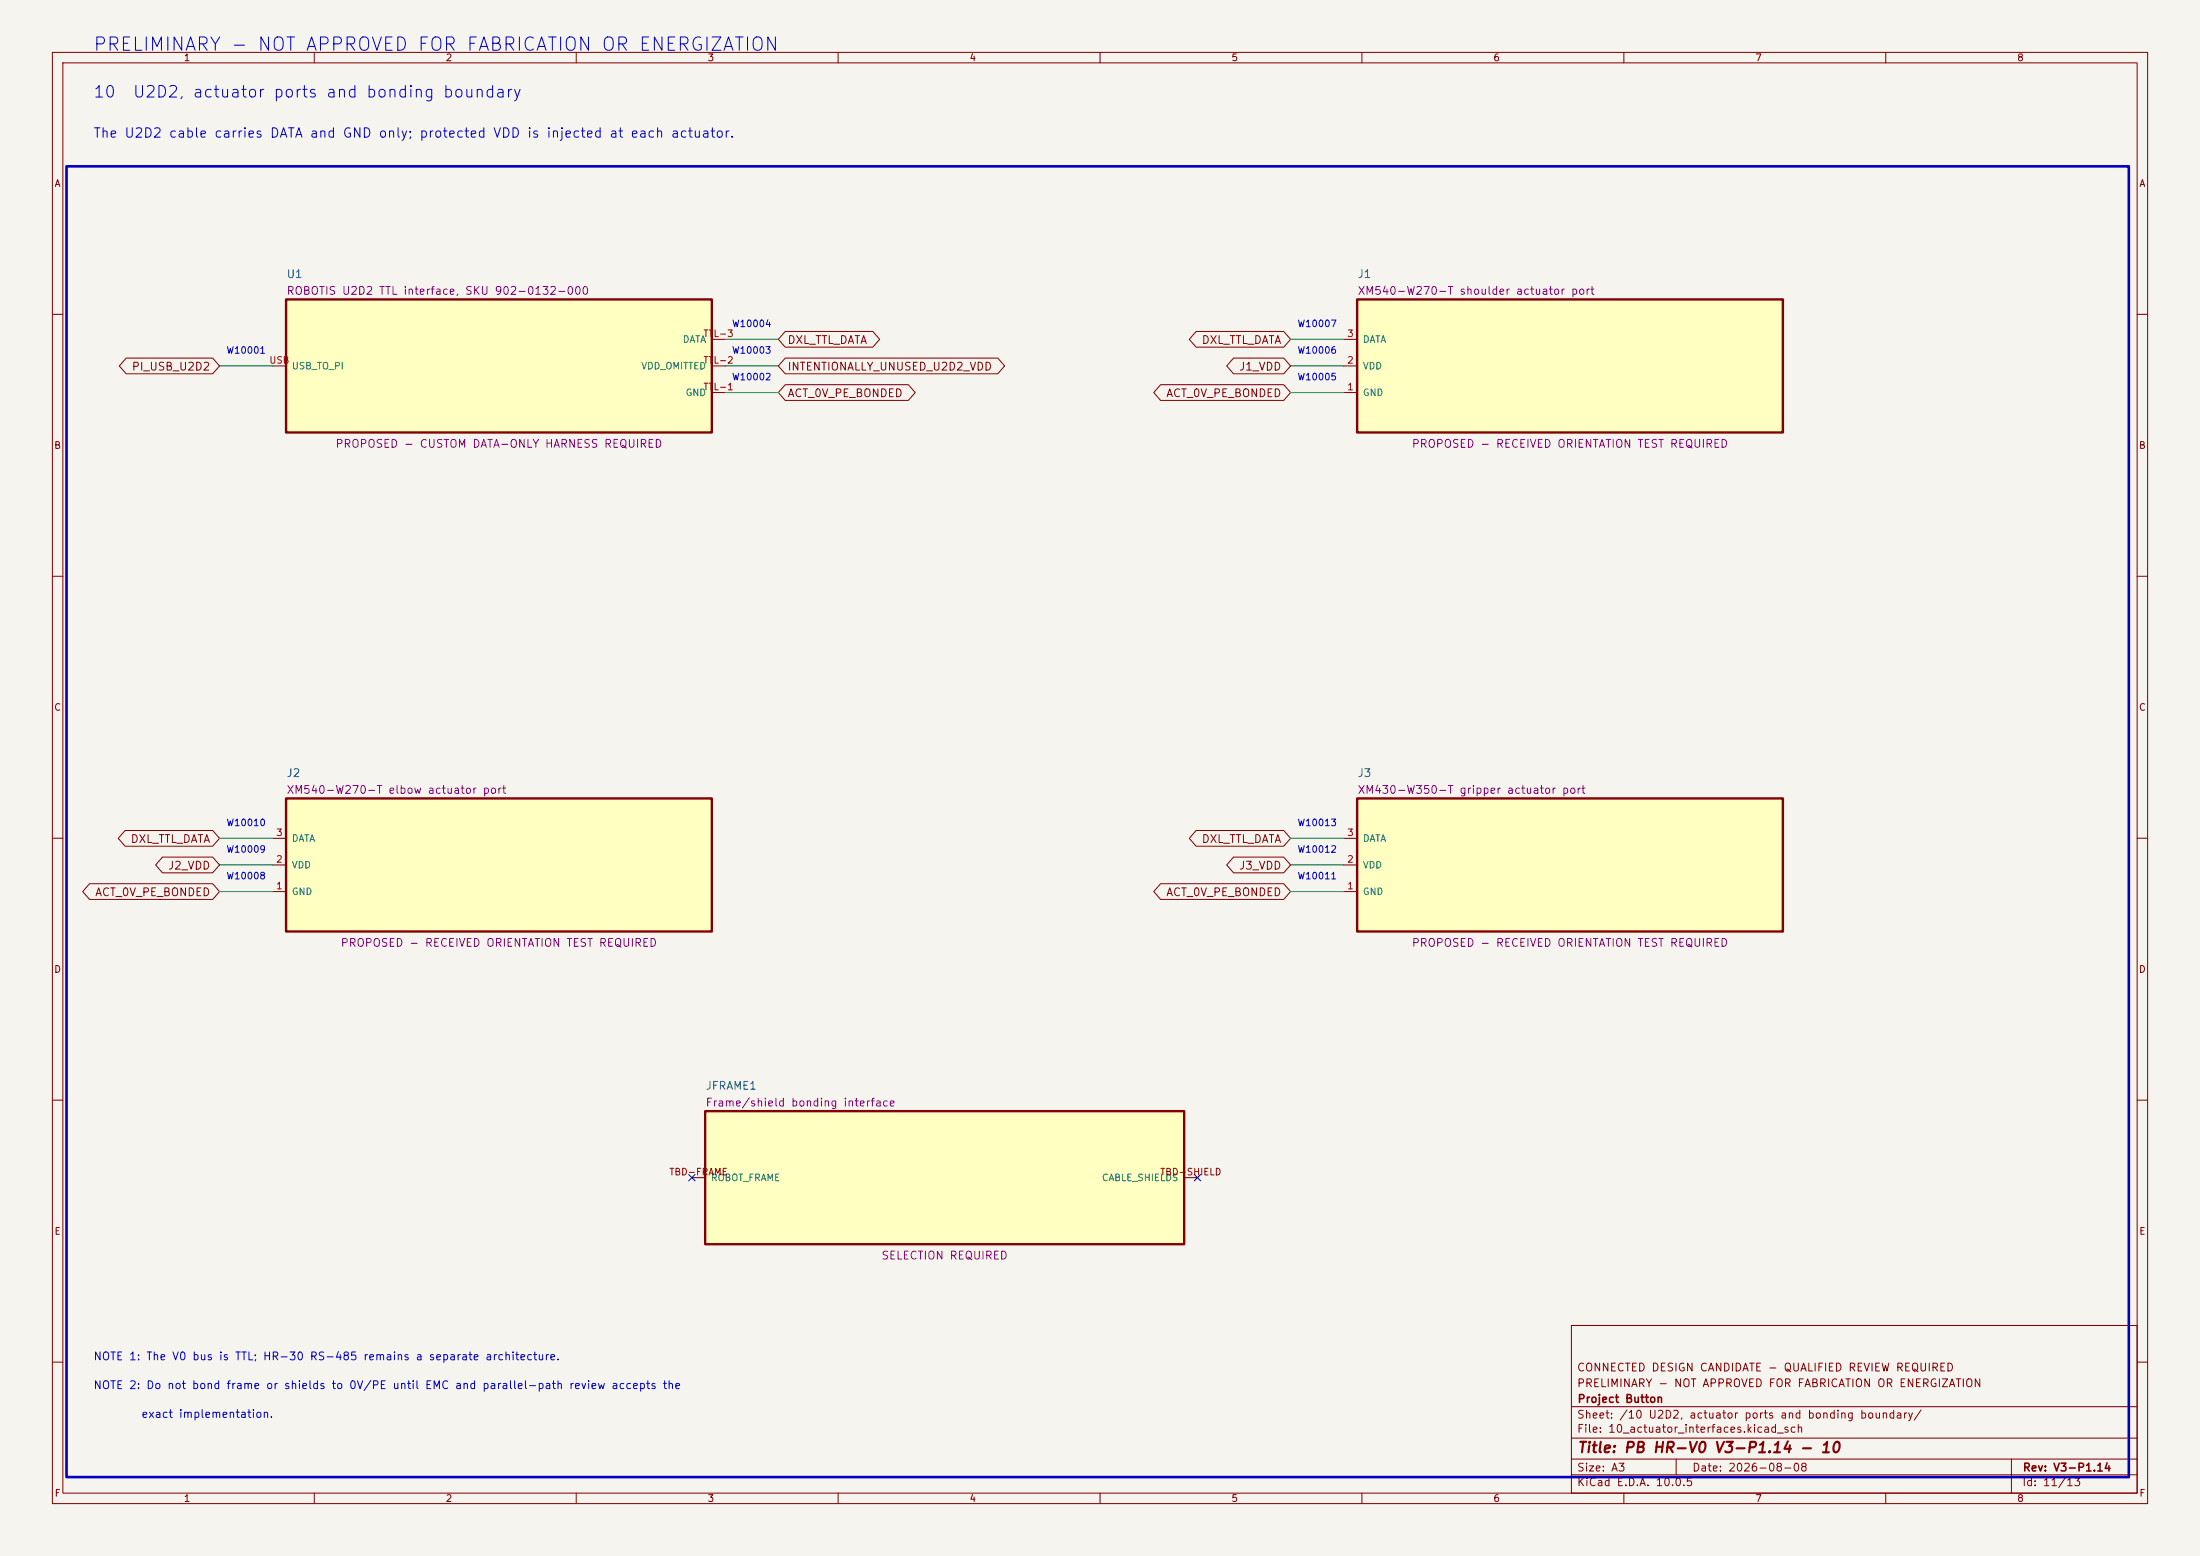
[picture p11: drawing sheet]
(kicad_sch
 (version 20250114) (generator "eeschema") (generator_version "10.0") (paper "A3")
 (title_block (title "PB HR-V0 V3-P1.14 - 10") (date "2026-08-08") (rev "V3-P1.14")
  (company "Project Button") (comment 1 "PRELIMINARY - NOT APPROVED FOR FABRICATION OR ENERGIZATION") (comment 2 "CONNECTED DESIGN CANDIDATE - QUALIFIED REVIEW REQUIRED"))
 (lib_symbols (symbol "PBV3:U1"
   (pin_names (offset 1.016)) (exclude_from_sim no) (in_bom yes) (on_board yes)
   (property "Reference" "U1" (at -40.64 -16.70 0) (effects (font (size 1.50 1.50)) (justify left bottom)))
   (property "Value" "ROBOTIS U2D2 TTL interface, SKU 902-0132-000" (at 0.00 0.00 0) (effects (font (size 1.50 1.50)) (hide yes)))
   (property "Footprint" "" (at 0.00 0.00 0) (effects (font (size 1.50 1.50)) (hide yes)))
   (property "Datasheet" "https://emanual.robotis.com/docs/en/parts/interface/u2d2/" (at 0.00 0.00 0) (effects (font (size 1.50 1.50)) (hide yes)))
   (property "Description" "Pin 2 VDD is intentionally omitted from the project cable. Standard fully populated cables are prohibited in the protected-branch topology." (at 0.00 0.00 0) (effects (font (size 1.50 1.50)) (hide yes)))
   (property "Status" "PROPOSED - CUSTOM DATA-ONLY HARNESS REQUIRED" (at 0.00 15.70 0) (effects (font (size 1.50 1.50)) (justify bottom)))
   (property "Evidence" "" (at 0.00 0.00 0) (effects (font (size 1.50 1.50)) (hide yes)))
   (property "Display" "ROBOTIS U2D2 TTL interface, SKU 902-0132-000" (at -40.64 -13.50 0) (effects (font (size 1.50 1.50)) (justify left bottom)))
   (symbol "U1_0_1"
    (rectangle (start -40.64 -12.70) (end 40.64 12.70) (stroke (width 0.45) (type solid)) (fill (type background))))
   (symbol "U1_1_1" (pin passive line (at -43.18 0.00 0) (length 2.54) (name "USB TO PI" (effects (font (size 1.27 1.27)))) (number "USB" (effects (font (size 1.27 1.27))))) (pin passive line (at 43.18 -5.08 180) (length 2.54) (name "GND" (effects (font (size 1.27 1.27)))) (number "TTL-1" (effects (font (size 1.27 1.27))))) (pin passive line (at 43.18 0.00 180) (length 2.54) (name "VDD OMITTED" (effects (font (size 1.27 1.27)))) (number "TTL-2" (effects (font (size 1.27 1.27))))) (pin passive line (at 43.18 5.08 180) (length 2.54) (name "DATA" (effects (font (size 1.27 1.27)))) (number "TTL-3" (effects (font (size 1.27 1.27))))))
   (embedded_fonts no))
(symbol "PBV3:J1"
   (pin_names (offset 1.016)) (exclude_from_sim no) (in_bom yes) (on_board yes)
   (property "Reference" "J1" (at -40.64 -16.70 0) (effects (font (size 1.50 1.50)) (justify left bottom)))
   (property "Value" "XM540-W270-T shoulder actuator port" (at 0.00 0.00 0) (effects (font (size 1.50 1.50)) (hide yes)))
   (property "Footprint" "" (at 0.00 0.00 0) (effects (font (size 1.50 1.50)) (hide yes)))
   (property "Datasheet" "https://emanual.robotis.com/docs/en/dxl/x/xm540-w270/" (at 0.00 0.00 0) (effects (font (size 1.50 1.50)) (hide yes)))
   (property "Description" "ROBOTIS TTL pin names are controlled; plug/socket orientation and injection harness exact parts remain open." (at 0.00 0.00 0) (effects (font (size 1.50 1.50)) (hide yes)))
   (property "Status" "PROPOSED - RECEIVED ORIENTATION TEST REQUIRED" (at 0.00 15.70 0) (effects (font (size 1.50 1.50)) (justify bottom)))
   (property "Evidence" "" (at 0.00 0.00 0) (effects (font (size 1.50 1.50)) (hide yes)))
   (property "Display" "XM540-W270-T shoulder actuator port" (at -40.64 -13.50 0) (effects (font (size 1.50 1.50)) (justify left bottom)))
   (symbol "J1_0_1"
    (rectangle (start -40.64 -12.70) (end 40.64 12.70) (stroke (width 0.45) (type solid)) (fill (type background))))
   (symbol "J1_1_1" (pin passive line (at -43.18 -5.08 0) (length 2.54) (name "GND" (effects (font (size 1.27 1.27)))) (number "1" (effects (font (size 1.27 1.27))))) (pin passive line (at -43.18 0.00 0) (length 2.54) (name "VDD" (effects (font (size 1.27 1.27)))) (number "2" (effects (font (size 1.27 1.27))))) (pin passive line (at -43.18 5.08 0) (length 2.54) (name "DATA" (effects (font (size 1.27 1.27)))) (number "3" (effects (font (size 1.27 1.27))))))
   (embedded_fonts no))
(symbol "PBV3:J2"
   (pin_names (offset 1.016)) (exclude_from_sim no) (in_bom yes) (on_board yes)
   (property "Reference" "J2" (at -40.64 -16.70 0) (effects (font (size 1.50 1.50)) (justify left bottom)))
   (property "Value" "XM540-W270-T elbow actuator port" (at 0.00 0.00 0) (effects (font (size 1.50 1.50)) (hide yes)))
   (property "Footprint" "" (at 0.00 0.00 0) (effects (font (size 1.50 1.50)) (hide yes)))
   (property "Datasheet" "https://emanual.robotis.com/docs/en/dxl/x/xm540-w270/" (at 0.00 0.00 0) (effects (font (size 1.50 1.50)) (hide yes)))
   (property "Description" "Same interface control as J1." (at 0.00 0.00 0) (effects (font (size 1.50 1.50)) (hide yes)))
   (property "Status" "PROPOSED - RECEIVED ORIENTATION TEST REQUIRED" (at 0.00 15.70 0) (effects (font (size 1.50 1.50)) (justify bottom)))
   (property "Evidence" "" (at 0.00 0.00 0) (effects (font (size 1.50 1.50)) (hide yes)))
   (property "Display" "XM540-W270-T elbow actuator port" (at -40.64 -13.50 0) (effects (font (size 1.50 1.50)) (justify left bottom)))
   (symbol "J2_0_1"
    (rectangle (start -40.64 -12.70) (end 40.64 12.70) (stroke (width 0.45) (type solid)) (fill (type background))))
   (symbol "J2_1_1" (pin passive line (at -43.18 -5.08 0) (length 2.54) (name "GND" (effects (font (size 1.27 1.27)))) (number "1" (effects (font (size 1.27 1.27))))) (pin passive line (at -43.18 0.00 0) (length 2.54) (name "VDD" (effects (font (size 1.27 1.27)))) (number "2" (effects (font (size 1.27 1.27))))) (pin passive line (at -43.18 5.08 0) (length 2.54) (name "DATA" (effects (font (size 1.27 1.27)))) (number "3" (effects (font (size 1.27 1.27))))))
   (embedded_fonts no))
(symbol "PBV3:J3"
   (pin_names (offset 1.016)) (exclude_from_sim no) (in_bom yes) (on_board yes)
   (property "Reference" "J3" (at -40.64 -16.70 0) (effects (font (size 1.50 1.50)) (justify left bottom)))
   (property "Value" "XM430-W350-T gripper actuator port" (at 0.00 0.00 0) (effects (font (size 1.50 1.50)) (hide yes)))
   (property "Footprint" "" (at 0.00 0.00 0) (effects (font (size 1.50 1.50)) (hide yes)))
   (property "Datasheet" "https://emanual.robotis.com/docs/en/dxl/x/xm430-w350/" (at 0.00 0.00 0) (effects (font (size 1.50 1.50)) (hide yes)))
   (property "Description" "Exact actuator and gripper mechanical release remain open." (at 0.00 0.00 0) (effects (font (size 1.50 1.50)) (hide yes)))
   (property "Status" "PROPOSED - RECEIVED ORIENTATION TEST REQUIRED" (at 0.00 15.70 0) (effects (font (size 1.50 1.50)) (justify bottom)))
   (property "Evidence" "" (at 0.00 0.00 0) (effects (font (size 1.50 1.50)) (hide yes)))
   (property "Display" "XM430-W350-T gripper actuator port" (at -40.64 -13.50 0) (effects (font (size 1.50 1.50)) (justify left bottom)))
   (symbol "J3_0_1"
    (rectangle (start -40.64 -12.70) (end 40.64 12.70) (stroke (width 0.45) (type solid)) (fill (type background))))
   (symbol "J3_1_1" (pin passive line (at -43.18 -5.08 0) (length 2.54) (name "GND" (effects (font (size 1.27 1.27)))) (number "1" (effects (font (size 1.27 1.27))))) (pin passive line (at -43.18 0.00 0) (length 2.54) (name "VDD" (effects (font (size 1.27 1.27)))) (number "2" (effects (font (size 1.27 1.27))))) (pin passive line (at -43.18 5.08 0) (length 2.54) (name "DATA" (effects (font (size 1.27 1.27)))) (number "3" (effects (font (size 1.27 1.27))))))
   (embedded_fonts no))
(symbol "PBV3:JFRAME1"
   (pin_names (offset 1.016)) (exclude_from_sim no) (in_bom yes) (on_board yes)
   (property "Reference" "JFRAME1" (at -45.72 -16.70 0) (effects (font (size 1.50 1.50)) (justify left bottom)))
   (property "Value" "Frame/shield bonding interface" (at 0.00 0.00 0) (effects (font (size 1.50 1.50)) (hide yes)))
   (property "Footprint" "" (at 0.00 0.00 0) (effects (font (size 1.50 1.50)) (hide yes)))
   (property "Datasheet" "" (at 0.00 0.00 0) (effects (font (size 1.50 1.50)) (hide yes)))
   (property "Description" "Do not connect frame or shield to 0V/PE until EMC and parallel-path review accepts the implementation." (at 0.00 0.00 0) (effects (font (size 1.50 1.50)) (hide yes)))
   (property "Status" "SELECTION REQUIRED" (at 0.00 15.70 0) (effects (font (size 1.50 1.50)) (justify bottom)))
   (property "Evidence" "" (at 0.00 0.00 0) (effects (font (size 1.50 1.50)) (hide yes)))
   (property "Display" "Frame/shield bonding interface" (at -45.72 -13.50 0) (effects (font (size 1.50 1.50)) (justify left bottom)))
   (symbol "JFRAME1_0_1"
    (rectangle (start -45.72 -12.70) (end 45.72 12.70) (stroke (width 0.45) (type solid)) (fill (type background))))
   (symbol "JFRAME1_1_1" (pin passive line (at -48.26 0.00 0) (length 2.54) (name "ROBOT FRAME" (effects (font (size 1.27 1.27)))) (number "TBD-FRAME" (effects (font (size 1.27 1.27))))) (pin passive line (at 48.26 0.00 180) (length 2.54) (name "CABLE SHIELDS" (effects (font (size 1.27 1.27)))) (number "TBD-SHIELD" (effects (font (size 1.27 1.27))))))
   (embedded_fonts no)))
 (text "PRELIMINARY - NOT APPROVED FOR FABRICATION OR ENERGIZATION" (exclude_from_sim no) (at 17.78 10.16 0) (effects (font (size 2.54 2.54)) (justify left bottom))) (text "10  U2D2, actuator ports and bonding boundary" (exclude_from_sim no) (at 17.78 19.05 0) (effects (font (size 2.20 2.20)) (justify left bottom))) (text "The U2D2 cable carries DATA and GND only; protected VDD is injected at each actuator." (exclude_from_sim no) (at 17.78 26.67 0) (effects (font (size 1.80 1.80)) (justify left bottom))) (rectangle (start 12.70 31.75) (end 406.40 281.94) (stroke (width 0.50) (type solid)) (fill (type none))) (wire (pts (xy 52.07 69.85) (xy 41.91 69.85)) (stroke (width 0) (type default)))
(global_label "PI_USB_U2D2" (shape bidirectional) (at 41.91 69.85 180) (fields_autoplaced yes) (effects (font (size 1.50 1.50)) (justify right))
    (property "Intersheetrefs" "${INTERSHEET_REFS}" (at 41.91 72.39 0) (effects (font (size 1.27 1.27)) (hide yes))))
(text "W10001" (exclude_from_sim no) (at 46.99 67.85 0) (effects (font (size 1.27 1.27)) (justify bottom)))
(wire (pts (xy 138.43 74.93) (xy 148.59 74.93)) (stroke (width 0) (type default)))
(global_label "ACT_0V_PE_BONDED" (shape bidirectional) (at 148.59 74.93 0) (fields_autoplaced yes) (effects (font (size 1.50 1.50)) (justify left))
    (property "Intersheetrefs" "${INTERSHEET_REFS}" (at 148.59 77.47 0) (effects (font (size 1.27 1.27)) (hide yes))))
(text "W10002" (exclude_from_sim no) (at 143.51 72.93 0) (effects (font (size 1.27 1.27)) (justify bottom)))
(wire (pts (xy 138.43 69.85) (xy 148.59 69.85)) (stroke (width 0) (type default)))
(global_label "INTENTIONALLY_UNUSED_U2D2_VDD" (shape bidirectional) (at 148.59 69.85 0) (fields_autoplaced yes) (effects (font (size 1.50 1.50)) (justify left))
    (property "Intersheetrefs" "${INTERSHEET_REFS}" (at 148.59 72.39 0) (effects (font (size 1.27 1.27)) (hide yes))))
(text "W10003" (exclude_from_sim no) (at 143.51 67.85 0) (effects (font (size 1.27 1.27)) (justify bottom)))
(wire (pts (xy 138.43 64.77) (xy 148.59 64.77)) (stroke (width 0) (type default)))
(global_label "DXL_TTL_DATA" (shape bidirectional) (at 148.59 64.77 0) (fields_autoplaced yes) (effects (font (size 1.50 1.50)) (justify left))
    (property "Intersheetrefs" "${INTERSHEET_REFS}" (at 148.59 67.31 0) (effects (font (size 1.27 1.27)) (hide yes))))
(text "W10004" (exclude_from_sim no) (at 143.51 62.77 0) (effects (font (size 1.27 1.27)) (justify bottom))) (wire (pts (xy 256.54 74.93) (xy 246.38 74.93)) (stroke (width 0) (type default)))
(global_label "ACT_0V_PE_BONDED" (shape bidirectional) (at 246.38 74.93 180) (fields_autoplaced yes) (effects (font (size 1.50 1.50)) (justify right))
    (property "Intersheetrefs" "${INTERSHEET_REFS}" (at 246.38 77.47 0) (effects (font (size 1.27 1.27)) (hide yes))))
(text "W10005" (exclude_from_sim no) (at 251.46 72.93 0) (effects (font (size 1.27 1.27)) (justify bottom)))
(wire (pts (xy 256.54 69.85) (xy 246.38 69.85)) (stroke (width 0) (type default)))
(global_label "J1_VDD" (shape bidirectional) (at 246.38 69.85 180) (fields_autoplaced yes) (effects (font (size 1.50 1.50)) (justify right))
    (property "Intersheetrefs" "${INTERSHEET_REFS}" (at 246.38 72.39 0) (effects (font (size 1.27 1.27)) (hide yes))))
(text "W10006" (exclude_from_sim no) (at 251.46 67.85 0) (effects (font (size 1.27 1.27)) (justify bottom)))
(wire (pts (xy 256.54 64.77) (xy 246.38 64.77)) (stroke (width 0) (type default)))
(global_label "DXL_TTL_DATA" (shape bidirectional) (at 246.38 64.77 180) (fields_autoplaced yes) (effects (font (size 1.50 1.50)) (justify right))
    (property "Intersheetrefs" "${INTERSHEET_REFS}" (at 246.38 67.31 0) (effects (font (size 1.27 1.27)) (hide yes))))
(text "W10007" (exclude_from_sim no) (at 251.46 62.77 0) (effects (font (size 1.27 1.27)) (justify bottom))) (wire (pts (xy 52.07 170.18) (xy 41.91 170.18)) (stroke (width 0) (type default)))
(global_label "ACT_0V_PE_BONDED" (shape bidirectional) (at 41.91 170.18 180) (fields_autoplaced yes) (effects (font (size 1.50 1.50)) (justify right))
    (property "Intersheetrefs" "${INTERSHEET_REFS}" (at 41.91 172.72 0) (effects (font (size 1.27 1.27)) (hide yes))))
(text "W10008" (exclude_from_sim no) (at 46.99 168.18 0) (effects (font (size 1.27 1.27)) (justify bottom)))
(wire (pts (xy 52.07 165.10) (xy 41.91 165.10)) (stroke (width 0) (type default)))
(global_label "J2_VDD" (shape bidirectional) (at 41.91 165.10 180) (fields_autoplaced yes) (effects (font (size 1.50 1.50)) (justify right))
    (property "Intersheetrefs" "${INTERSHEET_REFS}" (at 41.91 167.64 0) (effects (font (size 1.27 1.27)) (hide yes))))
(text "W10009" (exclude_from_sim no) (at 46.99 163.10 0) (effects (font (size 1.27 1.27)) (justify bottom)))
(wire (pts (xy 52.07 160.02) (xy 41.91 160.02)) (stroke (width 0) (type default)))
(global_label "DXL_TTL_DATA" (shape bidirectional) (at 41.91 160.02 180) (fields_autoplaced yes) (effects (font (size 1.50 1.50)) (justify right))
    (property "Intersheetrefs" "${INTERSHEET_REFS}" (at 41.91 162.56 0) (effects (font (size 1.27 1.27)) (hide yes))))
(text "W10010" (exclude_from_sim no) (at 46.99 158.02 0) (effects (font (size 1.27 1.27)) (justify bottom))) (wire (pts (xy 256.54 170.18) (xy 246.38 170.18)) (stroke (width 0) (type default)))
(global_label "ACT_0V_PE_BONDED" (shape bidirectional) (at 246.38 170.18 180) (fields_autoplaced yes) (effects (font (size 1.50 1.50)) (justify right))
    (property "Intersheetrefs" "${INTERSHEET_REFS}" (at 246.38 172.72 0) (effects (font (size 1.27 1.27)) (hide yes))))
(text "W10011" (exclude_from_sim no) (at 251.46 168.18 0) (effects (font (size 1.27 1.27)) (justify bottom)))
(wire (pts (xy 256.54 165.10) (xy 246.38 165.10)) (stroke (width 0) (type default)))
(global_label "J3_VDD" (shape bidirectional) (at 246.38 165.10 180) (fields_autoplaced yes) (effects (font (size 1.50 1.50)) (justify right))
    (property "Intersheetrefs" "${INTERSHEET_REFS}" (at 246.38 167.64 0) (effects (font (size 1.27 1.27)) (hide yes))))
(text "W10012" (exclude_from_sim no) (at 251.46 163.10 0) (effects (font (size 1.27 1.27)) (justify bottom)))
(wire (pts (xy 256.54 160.02) (xy 246.38 160.02)) (stroke (width 0) (type default)))
(global_label "DXL_TTL_DATA" (shape bidirectional) (at 246.38 160.02 180) (fields_autoplaced yes) (effects (font (size 1.50 1.50)) (justify right))
    (property "Intersheetrefs" "${INTERSHEET_REFS}" (at 246.38 162.56 0) (effects (font (size 1.27 1.27)) (hide yes))))
(text "W10013" (exclude_from_sim no) (at 251.46 158.02 0) (effects (font (size 1.27 1.27)) (justify bottom))) (no_connect (at 132.08 224.79))
(no_connect (at 228.60 224.79)) (text "NOTE 1: The V0 bus is TTL; HR-30 RS-485 remains a separate architecture." (exclude_from_sim no) (at 17.78 260.00 0) (effects (font (size 1.50 1.50)) (justify left bottom))) (text "NOTE 2: Do not bond frame or shields to 0V/PE until EMC and parallel-path review accepts the" (exclude_from_sim no) (at 17.78 265.50 0) (effects (font (size 1.50 1.50)) (justify left bottom))) (text "        exact implementation." (exclude_from_sim no) (at 17.78 271.00 0) (effects (font (size 1.50 1.50)) (justify left bottom)))
 (symbol
   (lib_id "PBV3:U1") (at 95.25 69.85 0) (unit 1) (exclude_from_sim no) (in_bom yes) (on_board yes) (dnp no)
   (property "Reference" "U1" (at 54.61 53.15 0) (effects (font (size 1.50 1.50)) (justify left bottom)))
   (property "Value" "ROBOTIS U2D2 TTL interface, SKU 902-0132-000" (at 95.25 69.85 0) (effects (font (size 1.50 1.50)) (hide yes)))
   (property "Footprint" "" (at 95.25 69.85 0) (effects (font (size 1.50 1.50)) (hide yes)))
   (property "Datasheet" "https://emanual.robotis.com/docs/en/parts/interface/u2d2/" (at 95.25 69.85 0) (effects (font (size 1.50 1.50)) (hide yes)))
   (property "Description" "Pin 2 VDD is intentionally omitted from the project cable. Standard fully populated cables are prohibited in the protected-branch topology." (at 95.25 69.85 0) (effects (font (size 1.50 1.50)) (hide yes)))
   (property "Status" "PROPOSED - CUSTOM DATA-ONLY HARNESS REQUIRED" (at 95.25 85.55 0) (effects (font (size 1.50 1.50)) (justify bottom)))
   (property "Evidence" "" (at 95.25 69.85 0) (effects (font (size 1.50 1.50)) (hide yes)))
   (property "Display" "ROBOTIS U2D2 TTL interface, SKU 902-0132-000" (at 54.61 56.35 0) (effects (font (size 1.50 1.50)) (justify left bottom))) (pin "TTL-1") (pin "TTL-2") (pin "TTL-3") (pin "USB"))
(symbol
   (lib_id "PBV3:J1") (at 299.72 69.85 0) (unit 1) (exclude_from_sim no) (in_bom yes) (on_board yes) (dnp no)
   (property "Reference" "J1" (at 259.08 53.15 0) (effects (font (size 1.50 1.50)) (justify left bottom)))
   (property "Value" "XM540-W270-T shoulder actuator port" (at 299.72 69.85 0) (effects (font (size 1.50 1.50)) (hide yes)))
   (property "Footprint" "" (at 299.72 69.85 0) (effects (font (size 1.50 1.50)) (hide yes)))
   (property "Datasheet" "https://emanual.robotis.com/docs/en/dxl/x/xm540-w270/" (at 299.72 69.85 0) (effects (font (size 1.50 1.50)) (hide yes)))
   (property "Description" "ROBOTIS TTL pin names are controlled; plug/socket orientation and injection harness exact parts remain open." (at 299.72 69.85 0) (effects (font (size 1.50 1.50)) (hide yes)))
   (property "Status" "PROPOSED - RECEIVED ORIENTATION TEST REQUIRED" (at 299.72 85.55 0) (effects (font (size 1.50 1.50)) (justify bottom)))
   (property "Evidence" "" (at 299.72 69.85 0) (effects (font (size 1.50 1.50)) (hide yes)))
   (property "Display" "XM540-W270-T shoulder actuator port" (at 259.08 56.35 0) (effects (font (size 1.50 1.50)) (justify left bottom))) (pin "1") (pin "2") (pin "3"))
(symbol
   (lib_id "PBV3:J2") (at 95.25 165.10 0) (unit 1) (exclude_from_sim no) (in_bom yes) (on_board yes) (dnp no)
   (property "Reference" "J2" (at 54.61 148.40 0) (effects (font (size 1.50 1.50)) (justify left bottom)))
   (property "Value" "XM540-W270-T elbow actuator port" (at 95.25 165.10 0) (effects (font (size 1.50 1.50)) (hide yes)))
   (property "Footprint" "" (at 95.25 165.10 0) (effects (font (size 1.50 1.50)) (hide yes)))
   (property "Datasheet" "https://emanual.robotis.com/docs/en/dxl/x/xm540-w270/" (at 95.25 165.10 0) (effects (font (size 1.50 1.50)) (hide yes)))
   (property "Description" "Same interface control as J1." (at 95.25 165.10 0) (effects (font (size 1.50 1.50)) (hide yes)))
   (property "Status" "PROPOSED - RECEIVED ORIENTATION TEST REQUIRED" (at 95.25 180.80 0) (effects (font (size 1.50 1.50)) (justify bottom)))
   (property "Evidence" "" (at 95.25 165.10 0) (effects (font (size 1.50 1.50)) (hide yes)))
   (property "Display" "XM540-W270-T elbow actuator port" (at 54.61 151.60 0) (effects (font (size 1.50 1.50)) (justify left bottom))) (pin "1") (pin "2") (pin "3"))
(symbol
   (lib_id "PBV3:J3") (at 299.72 165.10 0) (unit 1) (exclude_from_sim no) (in_bom yes) (on_board yes) (dnp no)
   (property "Reference" "J3" (at 259.08 148.40 0) (effects (font (size 1.50 1.50)) (justify left bottom)))
   (property "Value" "XM430-W350-T gripper actuator port" (at 299.72 165.10 0) (effects (font (size 1.50 1.50)) (hide yes)))
   (property "Footprint" "" (at 299.72 165.10 0) (effects (font (size 1.50 1.50)) (hide yes)))
   (property "Datasheet" "https://emanual.robotis.com/docs/en/dxl/x/xm430-w350/" (at 299.72 165.10 0) (effects (font (size 1.50 1.50)) (hide yes)))
   (property "Description" "Exact actuator and gripper mechanical release remain open." (at 299.72 165.10 0) (effects (font (size 1.50 1.50)) (hide yes)))
   (property "Status" "PROPOSED - RECEIVED ORIENTATION TEST REQUIRED" (at 299.72 180.80 0) (effects (font (size 1.50 1.50)) (justify bottom)))
   (property "Evidence" "" (at 299.72 165.10 0) (effects (font (size 1.50 1.50)) (hide yes)))
   (property "Display" "XM430-W350-T gripper actuator port" (at 259.08 151.60 0) (effects (font (size 1.50 1.50)) (justify left bottom))) (pin "1") (pin "2") (pin "3"))
(symbol
   (lib_id "PBV3:JFRAME1") (at 180.34 224.79 0) (unit 1) (exclude_from_sim no) (in_bom yes) (on_board yes) (dnp no)
   (property "Reference" "JFRAME1" (at 134.62 208.09 0) (effects (font (size 1.50 1.50)) (justify left bottom)))
   (property "Value" "Frame/shield bonding interface" (at 180.34 224.79 0) (effects (font (size 1.50 1.50)) (hide yes)))
   (property "Footprint" "" (at 180.34 224.79 0) (effects (font (size 1.50 1.50)) (hide yes)))
   (property "Datasheet" "" (at 180.34 224.79 0) (effects (font (size 1.50 1.50)) (hide yes)))
   (property "Description" "Do not connect frame or shield to 0V/PE until EMC and parallel-path review accepts the implementation." (at 180.34 224.79 0) (effects (font (size 1.50 1.50)) (hide yes)))
   (property "Status" "SELECTION REQUIRED" (at 180.34 240.49 0) (effects (font (size 1.50 1.50)) (justify bottom)))
   (property "Evidence" "" (at 180.34 224.79 0) (effects (font (size 1.50 1.50)) (hide yes)))
   (property "Display" "Frame/shield bonding interface" (at 134.62 211.29 0) (effects (font (size 1.50 1.50)) (justify left bottom))) (pin "TBD-FRAME") (pin "TBD-SHIELD"))
 (embedded_fonts no))
